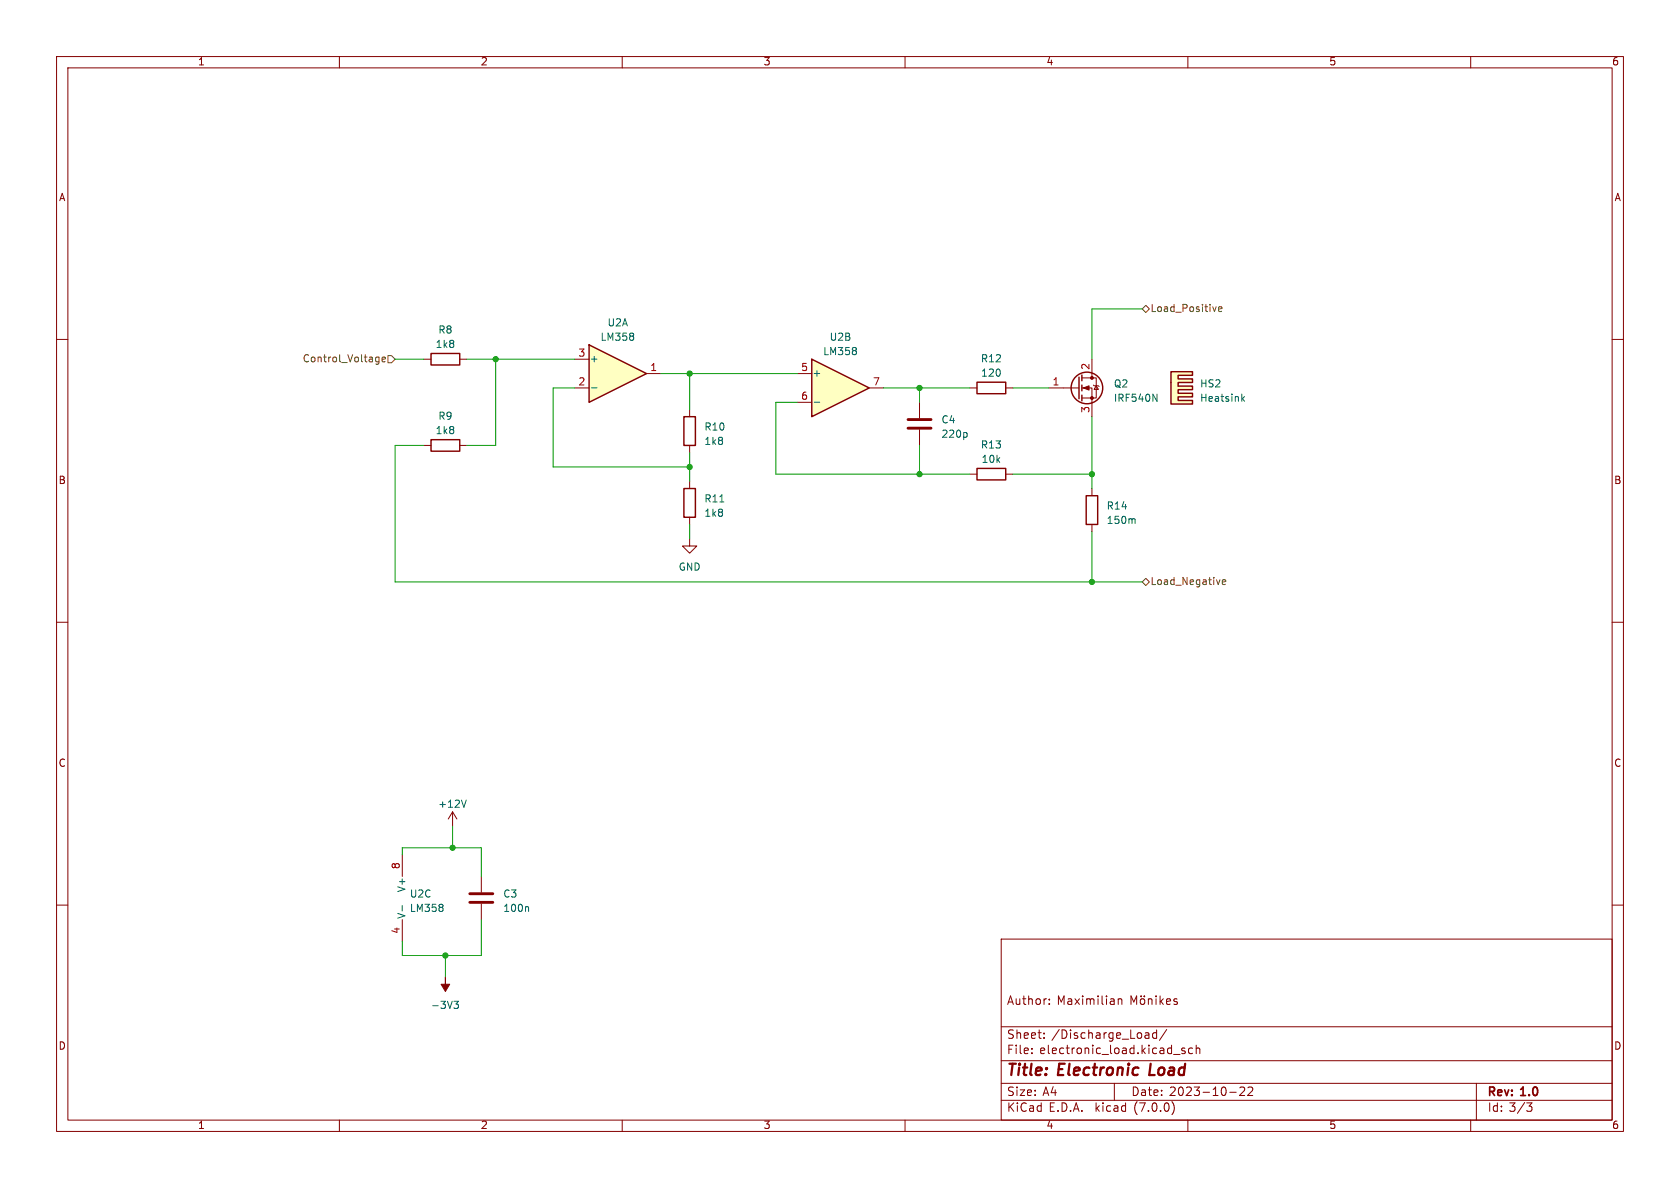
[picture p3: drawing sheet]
<svg xmlns="http://www.w3.org/2000/svg" width="297mm" height="210mm" viewBox="0 0 297 210" stroke-linecap="round" stroke-linejoin="round" font-family="sans-serif">
<g fill="none" stroke="#840000" stroke-width=".18">
<path d="M10 10h277v190h-277zM12 12h273v186h-273zM60 10v2M110 10v2M160 10v2M210 10v2M260 10v2M10 60h2M285 60h2M74.9 78.7h1.3M81.3 78.7h1.2M185.4 68.6h5.4"/>
<path d="M191.3 68.6h1.7v5.1M191.3 66.8h2.5v3.6h-2.5M193 63.5v3.3M193.3 68.1l.1 .1h.8l.1 .1M193.8 68.2l.4 .6h-.8zM171.4 83.8h1.3M177.8 83.8h1.3M10 110h2M285 110h2M10 160h2M71.1 151.1v3.8M80 143.5l-.8 1.3"/>
<path d="M80 143.5v2.6M80 143.5l.8 1.3M85.1 154.9v2.8M85.1 159.8v2.8M285 160h2M71.1 162.6v3.8M177 166h108v32h-108zM185.5 177.4v.2M185.5 176.6v.2M197.7 176.6v1M197.7 176.7l.2-.1h.4v1M199.9 177.6v-1.5l.5 1 .5-1v1.5"/>
<path d="M201.7 176.7l.2-.1 .4 .1 .1 .6-.2 .2-.3 .1-.2-.2zM201.7 176.1v.1M202.3 176.1v.1M203 176.7l.2-.1h.4l.1 1M203 176.6v1M204.4 176.1v.1M204.4 176.6v1M205.1 176.1v1.5M205.2 177l.5 .6M205.7 176.6l-.6 .5M206.2 177.1l.7-.2v-.3h-.5l-.2 .2 .1 .7h.6M208.1 176.6h-.4l-.2 .2 .1 .2 .5 .1v.4h-.6"/>
<path d="M60 198v2M110 198v2M160 198v2M177 194.5h108M177 191.5h108M177 187.5h108M177 181.5h108M182.4 186.1v.2M182.4 185.3v.2M184.6 183.4v.2M184.6 182.6v.2M197 191.5v3"/>
<path d="M203 182.6l.1 1M203.1 183.5l-.1 .1M203.1 182.9l-.1 .1M204.5 182.6h-.5l-.2 .2v.5l.1 .2h.6M204.5 182.1v1.5M206.3 182l-1.3 1.9M207.2 194.8a1.74 1.74 0 0 1 0 2.2M207.5 186.4h1.1M209.5 185.3h-.4l-.2 .2 .1 .2 .5 .1v.4h-.6M210 198v2M210.8 185.3h-.4l-.3 .2v.5l.2 .2h.5M211.5 185.4l.2-.1h.3l.1 1"/>
<path d="M211.5 184.8v1.5M217.4 193.1h1.1M219.2 192.3l.6-.1 .2 .1v.3l-.9 1.1h.9M220.6 192.3l.6-.1 .2 .1 .1 .3-1 1.1h1M260 198v2M261 191.5v6.5M270.8 195l-.5 .5 .5 .2v.5l-.3 .3h-.4"/>
</g>
<path d="M83.1 159.5h4M83.1 158h4" fill="none" stroke="#840000" stroke-width=".51"/>
<path d="M203.8 69.7l.7 1.3v-1.3M82.4 141.4l-.4 1.3M71.1 160.1v.9M80.3 177h.7l-.4 .5 .4 .1v.5l-.2 .2-.5-.1M93.3 160.3l.1 .2v.6" fill="none" stroke="#006464" stroke-width=".18"/>
<g fill="none" stroke="#840000" stroke-width=".25">
<path d="M76.2 77.7h5.1v2.1h-5.1zM190.8 66.7v3.8M191.3 66.3v1M191.3 68.1v1M191.3 69.9v1M172.7 82.8h5.1v2h-5.1z"/>
<circle cx="192.2" cy="68.6" r="2.79"/>
</g>
<g fill="#840000" stroke="#840000" stroke-width=".18">
<path d="M78.7 172.7v1.3h.8l-.8 1.3-.7-1.3h.7z"/>
<path d="M191.5 68.6l1-.4v.8z"/>
<circle cx="193" cy="70.4" r=".25"/>
<circle cx="193" cy="66.8" r=".25"/>
</g>
<g fill="#ffffc2">
<path d="M207 65.7h3.8v.6h-2.5v.7h2.5v.6h-2.5v.6l-1.3-.6z"/>
<path d="M207 67.6l1.3 .6h2.5v.7h-2.5v.6h2.5v.7h-2.5v.6h2.5v.6h-3.8z"/>
</g>
<path d="M76.2 62.5h5.1v2h-5.1zM207 65.7h3.8v.6h-2.5v.7h2.5v.6h-2.5v.6h2.5v.7h-2.5v.6h2.5v.7h-2.5v.6h2.5v.6h-3.8zM192 87.6h2.1v5.1h-2.1z" fill="none" stroke="#840000" stroke-width=".25"/>
<path d="M219.7 70.5l.3 .4M220 70.1l-.5 .5M200.5 91.7l.2 .2v.6" fill="none" stroke="#006464" stroke-width=".18"/>
<path d="M74.9 63.5h1.3M81.3 63.5h1.2M193 86.4v1.2M193 92.7v1.3" fill="none" stroke="#840000" stroke-width=".18"/>
<path d="M104.1 61l10.2 5-10.2 5.1z" fill="#ffffc2"/>
<path d="M104.1 61l10.2 5-10.2 5.1z" fill="none" stroke="#840000" stroke-width=".25"/>
<path d="M101.6 68.6h2.5M101.6 63.5h2.5M114.3 66h2.5M121.9 95.3v1.2h1.3l-1.3 1.3-1.3-1.3h1.3" fill="none" stroke="#840000" stroke-width=".18"/>
<path d="M104.6 68.6h.9" fill="none" stroke="#006464" stroke-width=".18"/>
<path d="M143.5 63.5l10.2 5.1-10.2 5.1z" fill="#ffffc2"/>
<path d="M120.9 73.7h2v5h-2zM143.5 63.5l10.2 5.1-10.2 5.1zM172.7 67.6h5.1v2h-5.1zM120.9 86.4h2v5h-2z" fill="none" stroke="#840000" stroke-width=".25"/>
<path d="M121.9 72.4v1.3M121.9 78.7v1.3M141 66h2.5M141 71.1h2.5M153.7 68.6h2.5M162.6 71.1v2.8M162.6 75.9v2.8M171.4 68.6h1.3M177.8 68.6h1.3M121.9 85.1v1.3M121.9 91.4v1.3" fill="none" stroke="#840000" stroke-width=".18"/>
<path d="M143.9 71.1h1M170.9 76.5l.1 .2-.1 .5" fill="none" stroke="#006464" stroke-width=".18"/>
<path d="M160.5 75.7h4.1M160.5 74.2h4.1" fill="none" stroke="#840000" stroke-width=".51"/>
<path d="M202.6 54l.6 .6-.6 .6-.7-.6zM215.4 54.7l.6-.2v-.2l-.4-.1-.2 .2 .1 .6h.5M66.5 63.9h.5M66.5 63.2h.5M67 63.1v1l-.1 .2-.3 .1M67.5 63.5l.6-.1v-.2l-.4-.1-.2 .2 .1 .6h.5M68.6 62.9h.6l.6 .6-.6 .6h-.6zM201.9 102.9l.7-.7 .6 .7-.6 .6zM216.1 102.9l.6-.1-.1-.2-.3-.1-.2 .2 .1 .6h.4" fill="none" stroke="#725600" stroke-width=".18"/>
<g fill="none" stroke="#009600" stroke-width=".18">
<path d="M201.9 54.6h-8.9v8.9M69.8 63.5h5.1M74.9 78.7h-5.1v24.2h132.1M82.5 63.5h19.1M87.6 63.5v15.2h-5.1M101.6 68.6h-3.8v14h24.1M116.8 66h24.2M121.9 66v6.4M141 71.1h-3.8v12.7h34.2M156.2 68.6h15.2M162.6 68.6v2.5M162.6 78.7v5.1"/>
<path d="M179.1 68.6h6.3M193 73.7v12.7M121.9 80v5.1M121.9 92.7v2.6M179.1 83.8h13.9M193 94v8.9M71.1 151.1v-1.2h14v5M80 146.1v3.8M78.7 168.9v3.8M85.1 162.6v6.3h-14v-2.5"/>
</g>
<g fill="#009600" stroke="#009600" stroke-width=".18">
<circle cx="80" cy="149.9" r=".46"/>
<circle cx="87.6" cy="63.5" r=".46"/>
<circle cx="78.7" cy="168.9" r=".46"/>
<circle cx="121.9" cy="82.6" r=".46"/>
<circle cx="162.6" cy="68.6" r=".46"/>
<circle cx="162.6" cy="83.8" r=".46"/>
<circle cx="193" cy="83.8" r=".46"/>
<circle cx="193" cy="102.9" r=".46"/>
<circle cx="121.9" cy="66" r=".46"/>
</g>
<g font-size="2.8" fill="#840000">
<text x="178" y="190.8">Title:</text>
<text x="187.1" y="190.8">Electronic</text>
<text x="203.9" y="190.8">Load</text>
</g>
<g font-size="2.1" fill="#840000">
<text x="178" y="177.9">Author:</text>
<text x="186.8" y="177.9">Maximilian</text>
<text x="178" y="183.9">Sheet:</text>
<text x="185.9" y="183.9">/Discharge_Load/</text>
<text x="178" y="186.6">File:</text>
<text x="183.8" y="186.6">electronic_load.kicad_sch</text>
<text x="178" y="196.8">KiCad</text>
<text x="178" y="194">Size:</text>
<text x="184.3" y="194">A4</text>
<text x="185.4" y="196.8">E.D.A.</text>
<text x="193.7" y="196.8">kicad</text>
<text x="200" y="194">Date:</text>
<text x="200.6" y="196.8">(7.0.0)</text>
<text x="206.7" y="194">2023-10-22</text>
<text x="263" y="194.2">Rev:</text>
<text x="263" y="196.8">Id: 3/3</text>
<text x="269" y="194.2">1.0</text>
</g>
<g font-size="1.8" fill="#840000">
<text x="35" y="11.8">1</text>
<text x="85" y="11.8">2</text>
<text x="135" y="11.8">3</text>
<text x="185" y="11.8">4</text>
<text x="235" y="11.8">5</text>
<text x="285" y="11.8">6</text>
<text x="10.4" y="35.8">A</text>
<text x="285.4" y="35.8">A</text>
<text x="10.3" y="85.8">B</text>
<text x="285.3" y="85.8">B</text>
<text x="10.3" y="135.8">C</text>
<text x="285.3" y="135.8">C</text>
<text x="10.3" y="185.8">D</text>
<text x="285.3" y="185.8">D</text>
<text x="35" y="199.8">1</text>
<text x="85" y="199.8">2</text>
<text x="135" y="199.8">3</text>
<text x="185" y="199.8">4</text>
<text x="235" y="199.8">5</text>
<text x="285" y="199.8">6</text>
</g>
<g font-size="1.8" fill="#006464">
<text x="77.4" y="59.2">R8</text>
<text x="107.3" y="58">U2A</text>
<text x="77" y="61.8">1k8</text>
<text x="104.3" y="64.3">+</text>
<text x="106.1" y="60.5">LM358</text>
<text x="145.5" y="63.1">LM358</text>
<text x="146.6" y="60.5">U2B</text>
<text x="173.4" y="64.3">R12</text>
<text x="143.6" y="66.9">+</text>
<text x="173.4" y="66.9">120</text>
<text x="196.9" y="68.8">Q2</text>
<text x="196.9" y="71.3">IRF540N</text>
<text x="212.1" y="68.8">HS2</text>
<text x="212.1" y="71.3">Heatsink</text>
<text x="77" y="77">1k8</text>
<text x="77.4" y="74.5">R9</text>
<text x="124.5" y="76.4">R10</text>
<text x="166.4" y="75.1">C4</text>
<text x="166.4" y="77.7">220p</text>
<text x="124.5" y="78.9">1k8</text>
<text x="173.4" y="79.6">R13</text>
<text x="173.5" y="82.1">10k</text>
<text x="124.5" y="89.1">R11</text>
<text x="124.5" y="91.6">1k8</text>
<text x="195.6" y="90.4">R14</text>
<text x="195.6" y="92.9">150m</text>
<text x="119.9" y="101.2">GND</text>
<text x="77.4" y="143.1">+12V</text>
<text x="71.9" y="157.9" transform="rotate(-90 71.9 157.9)">V+</text>
<text x="72.4" y="158.9">U2C</text>
<text x="72.4" y="161.5">LM358</text>
<text x="88.9" y="158.9">C3</text>
<text x="88.9" y="161.5">100n</text>
<text x="71.9" y="162.4" transform="rotate(-90 71.9 162.4)">V-</text>
<text x="76.1" y="178.6">-3V3</text>
</g>
<g font-size="1.8" fill="#725600">
<text x="203.4" y="55.4">Load_Positive</text>
<text x="53.4" y="64.3">Control_Voltage</text>
<text x="203.4" y="103.7">Load_Negative</text>
</g>
<g font-size="1.8" fill="#a90000">
<text x="102.2" y="63.2">3</text>
<text x="114.9" y="65.8">1</text>
<text x="141.6" y="65.8">5</text>
<text x="192.8" y="65.4" transform="rotate(-90 192.8 65.4)">2</text>
<text x="102.2" y="68.3">2</text>
<text x="141.6" y="70.9">6</text>
<text x="154.3" y="68.3">7</text>
<text x="186" y="68.3">1</text>
<text x="192.8" y="73.1" transform="rotate(-90 192.8 73.1)">3</text>
<text x="70.9" y="153.7" transform="rotate(-90 70.9 153.7)">8</text>
<text x="70.9" y="165.1" transform="rotate(-90 70.9 165.1)">4</text>
</g>
</svg>
